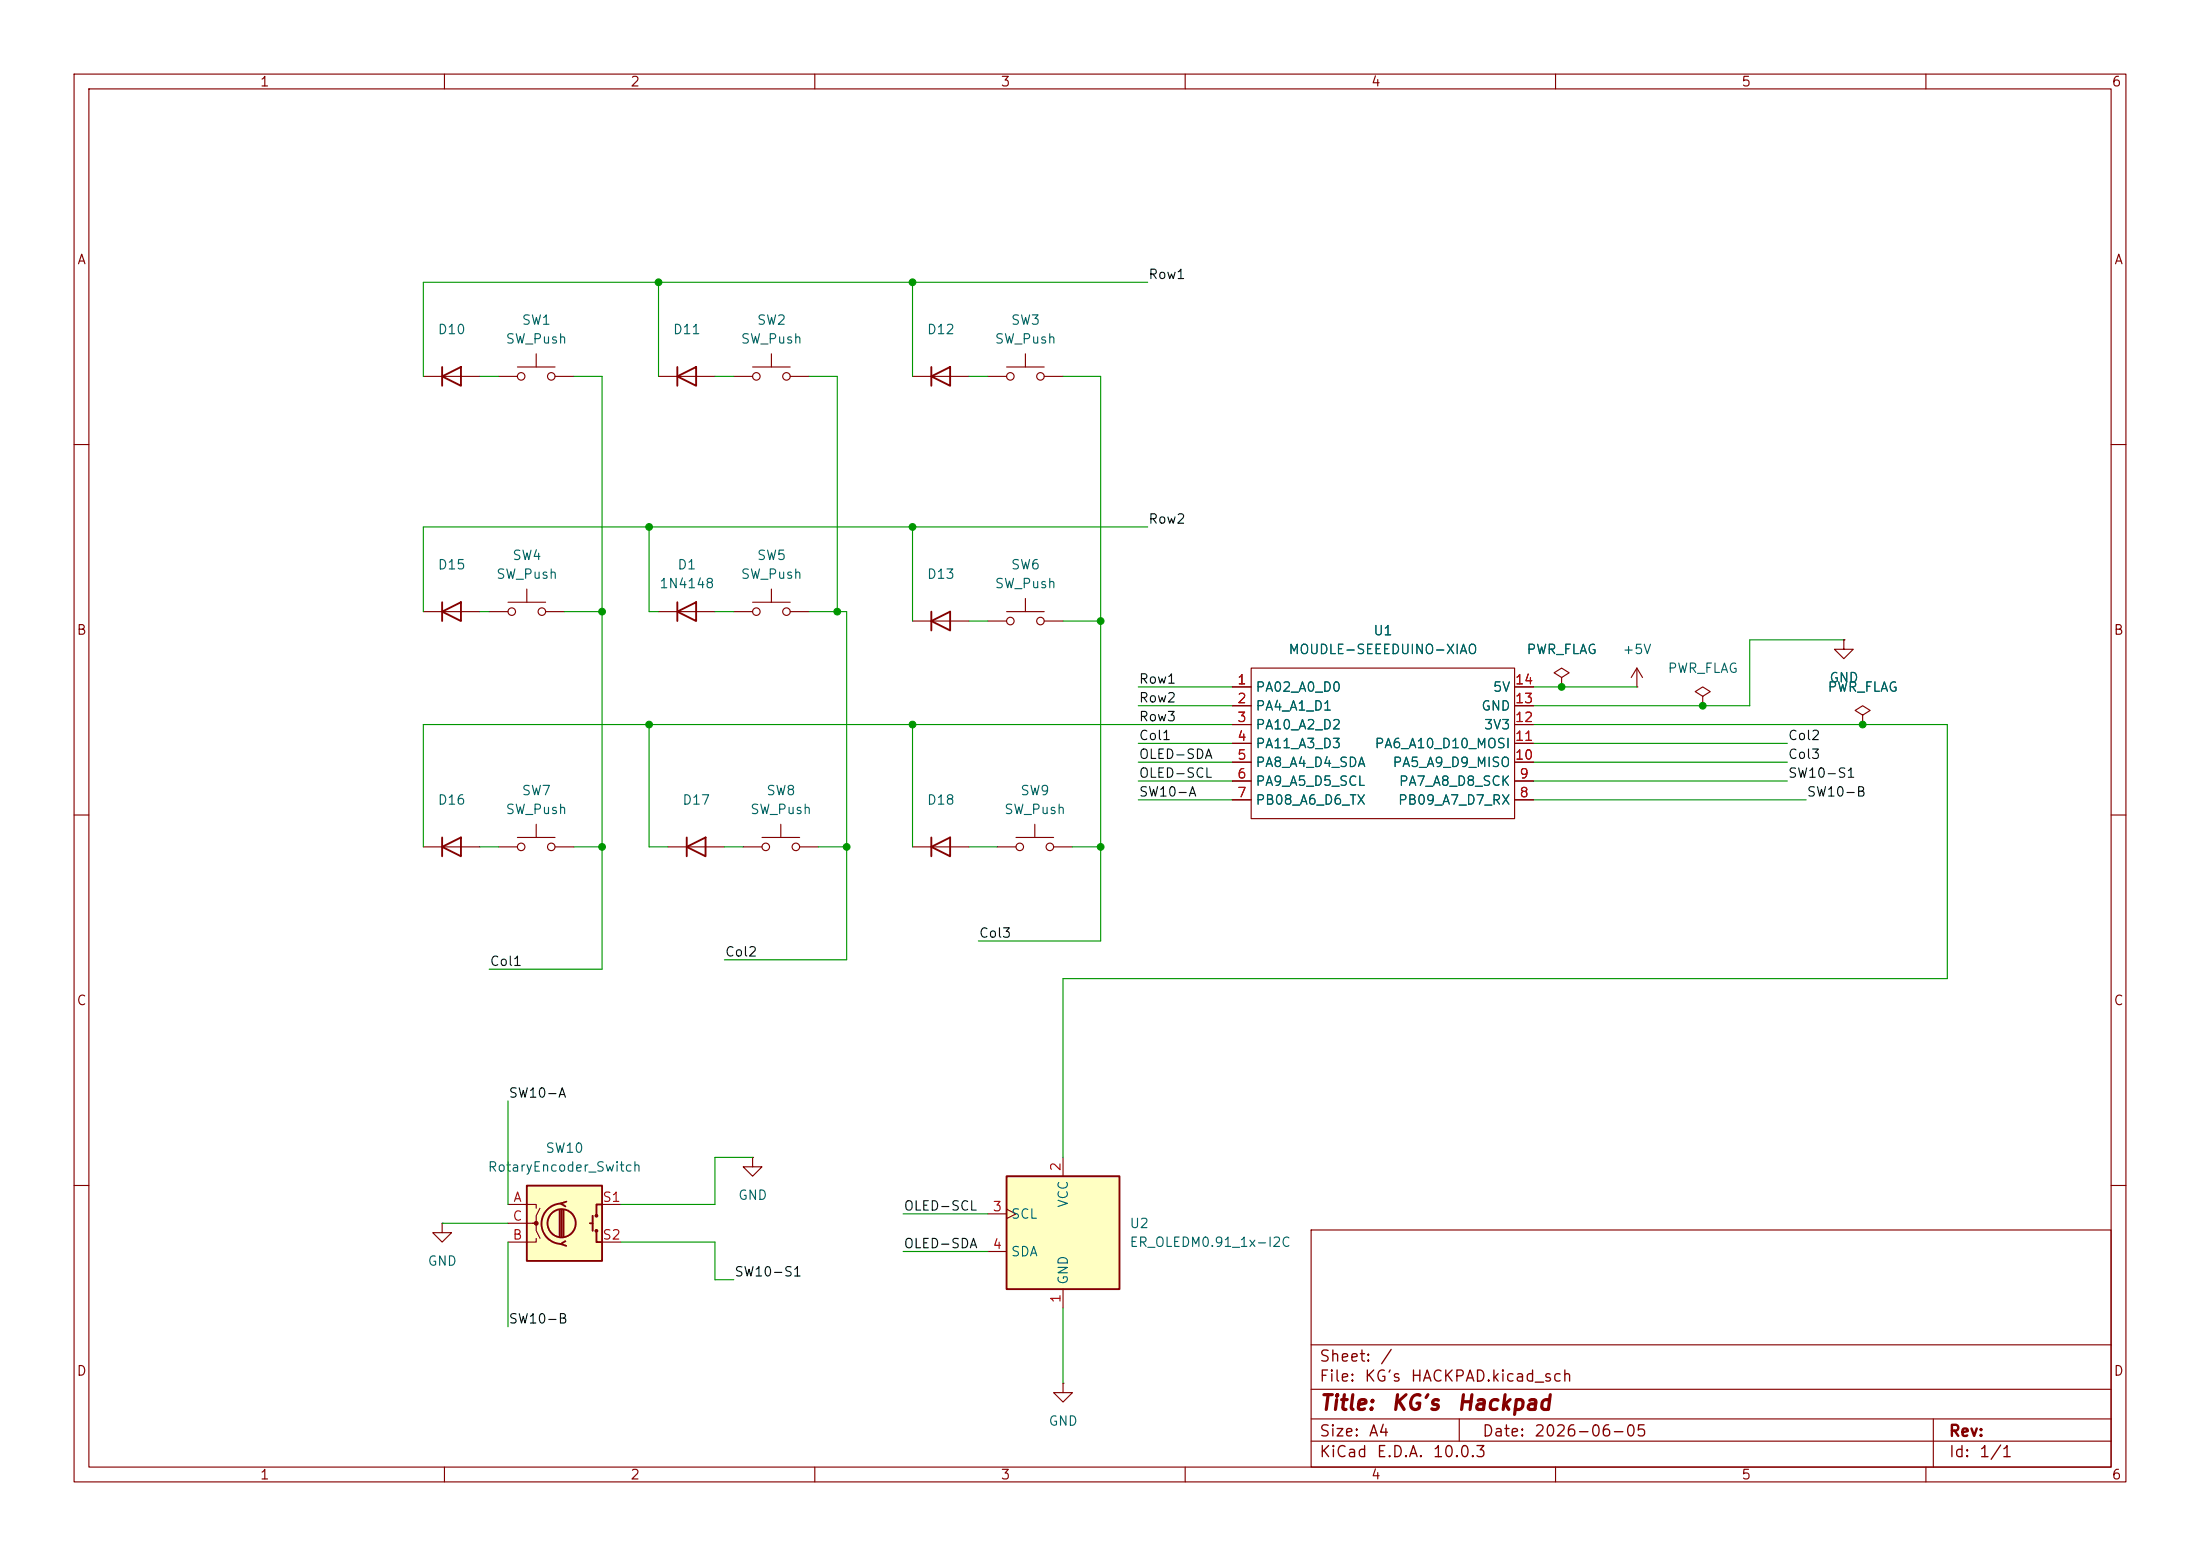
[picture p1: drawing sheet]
<svg xmlns="http://www.w3.org/2000/svg" width="297mm" height="210mm" viewBox="0 0 297 210" stroke-linecap="round" stroke-linejoin="round" font-family="sans-serif">
<g fill="none" stroke="#840000" stroke-width=".15">
<path d="M10 10h277v190h-277zM12 12h273v186h-273zM60 10v2M110 10v2M160 10v2M210 10v2M260 10v2M57.1 50.8h7.7M67.3 50.8h2.5M69.8 49.5h5.1M72.4 47.8v1.7M74.9 50.8h2.6"/>
<path d="M88.9 50.8h7.6M99.1 50.8h2.5M101.6 49.5h5.1M104.1 47.8v1.7M106.7 50.8h2.5M123.2 50.8h7.6M133.3 50.8h2.6M135.9 49.5h5.1M138.4 47.8v1.7M141 50.8h2.5M10 60h2M71.1 79.5v1.8"/>
<path d="M104.1 79.5v1.8M285 60h2M57.1 82.6h7.7M66 82.6h2.6M68.6 81.3h5.1M73.7 82.6h2.5M88.9 82.6h7.6M99.1 82.6h2.5M101.6 81.3h5.1M106.7 82.6h2.5M123.2 83.8h7.6M133.3 83.8h2.6"/>
<path d="M135.9 82.6h5.1M138.4 80.8v1.8M141 83.8h2.5M10 110h2M90.2 114.3h7.6M123.2 114.3h7.6M134.6 114.3h2.6M137.2 113h5M139.7 111.3v1.7M142.2 114.3h2.6M285 110h2M101.6 156.2v1.3h1.3l-1.3 1.3-1.3-1.3h1.3"/>
<path d="M101.6 156.2h.1M10 160h2M59.7 165.1v1.3h1.3l-1.3 1.2-1.3-1.2h1.3M59.7 165.1h.1M177 166h108v32h-108zM285 160h2M60 198v2M110 198v2M160 198v2M177 194.5h108M177 191.5h108M177 187.5h108"/>
<path d="M177 181.5h108M197 191.5v3M210 198v2M260 198v2M261 191.5v6.5"/>
<circle cx="70.4" cy="50.8" r=".51"/>
<circle cx="74.4" cy="50.8" r=".51"/>
<circle cx="102.1" cy="50.8" r=".51"/>
<circle cx="106.2" cy="50.8" r=".51"/>
<circle cx="136.4" cy="50.8" r=".51"/>
<circle cx="140.5" cy="50.8" r=".51"/>
<circle cx="69.1" cy="82.6" r=".51"/>
<circle cx="73.2" cy="82.6" r=".51"/>
<circle cx="102.1" cy="82.6" r=".51"/>
<circle cx="106.2" cy="82.6" r=".51"/>
<circle cx="136.4" cy="83.8" r=".51"/>
<circle cx="140.5" cy="83.8" r=".51"/>
<circle cx="137.7" cy="114.3" r=".51"/>
<circle cx="141.7" cy="114.3" r=".51"/>
</g>
<g fill="none" stroke="#840000" stroke-width=".25">
<path d="M59.7 50.8l2.5-1.3v2.6zM59.7 49.5v2.6M91.4 50.8l2.6-1.3v2.6zM91.4 49.5v2.6M125.7 50.8l2.6-1.3v2.6zM125.7 49.5v2.6M59.7 82.6l2.5-1.3v2.5zM59.7 81.3v2.5M91.4 82.6l2.6-1.3v2.5zM91.4 81.3v2.5M125.7 83.8l2.6-1.2v2.5zM125.7 82.6v2.5"/>
<path d="M92.7 114.3l2.5-1.3v2.6zM92.7 113v2.6M125.7 114.3l2.6-1.3v2.6zM125.7 113v2.6"/>
</g>
<path d="M71.1 160h10.2v10.2h-10.2z" fill="#ffffc2"/>
<g fill="none" stroke="#840000" stroke-width=".25">
<path d="M71.1 160h10.2v10.2h-10.2zM75.6 163.3v3.6M75.8 162.4a2.73 2.73 0 0 0-2.7 2.8 2.73 2.73 0 0 0 2.7 2.7M75.8 163.3v3.6M76.1 163.3v3.6M76.3 167.5l-.6 .4 .8 .2M76.5 162.2l-.8 .2 .6 .4M79.6 165.1h.4M80 164.1v2M80.5 166.1v1.5h.8M81.3 162.6h-.8v1.5"/>
<circle cx="75.8" cy="165.1" r="1.9"/>
<circle cx="80.5" cy="164.1" r=".13"/>
<circle cx="80.5" cy="166.1" r=".13"/>
</g>
<path d="M68.6 162.6h3.8v.5M68.6 165.1h3.8v1l.5 1M72.4 167.1v.5h-3.8M72.9 163.1l-.5 1v1h-.5M81.3 162.6h2.5M81.3 167.6h2.5M143.5 186.7v1.3h1.3l-1.3 1.2-1.3-1.2h1.3M143.5 186.7h.1" fill="none" stroke="#840000" stroke-width=".15"/>
<circle cx="72.4" cy="165.1" r=".25" fill="#840000" stroke="#840000" stroke-width=".15"/>
<path d="M135.9 158.8h15.2v15.2h-15.2z" fill="#ffffc2"/>
<path d="M59.7 114.3l2.5-1.3v2.6zM59.7 113v2.6M135.9 158.8h15.2v15.2h-15.2z" fill="none" stroke="#840000" stroke-width=".25"/>
<g fill="none" stroke="#840000" stroke-width=".15">
<path d="M166.4 92.7h2.5M166.4 95.3h2.5M166.4 97.8h2.5M168.9 90.2h35.6v20.3h-35.6zM204.5 92.7h2.5M204.5 95.3h2.5M204.5 97.8h2.5M210.8 91.4l1-.6-1-.6-1 .6 1 .6v1.3M210.8 92.7h.1M221 92.7h.1M221 90.2l-.8 1.2M221 90.2l.7 1.2"/>
<path d="M221 90.2v2.5M229.9 94l1-.7-1-.6-1 .6 1 .7v1.3M229.9 95.3h.1M248.9 86.4v1.2h1.3l-1.3 1.3-1.3-1.3h1.3M248.9 86.4h.1M251.5 96.5l1-.6-1-.6-1.1 .6 1.1 .6v1.3M251.5 97.8h.1M57.1 114.3h7.7M67.3 114.3h2.5M69.8 113h5.1M72.4 111.3v1.7M74.9 114.3h2.6"/>
<path d="M100.3 114.3h2.6M102.9 113h5M105.4 111.3v1.7M107.9 114.3h2.6M166.4 100.3h2.5M166.4 102.9h2.5M166.4 105.4h2.5M166.4 108h2.5M204.5 100.3h2.5M204.5 102.9h2.5M204.5 105.4h2.5M204.5 108h2.5"/>
<path d="M143.5 156.2v2.6M133.3 163.8h2.6M133.3 168.9h2.6M135.9 163.2l1.3 .6-1.3 .7M143.5 174v2.5"/>
<circle cx="70.4" cy="114.3" r=".51"/>
<circle cx="74.4" cy="114.3" r=".51"/>
<circle cx="103.4" cy="114.3" r=".51"/>
<circle cx="107.4" cy="114.3" r=".51"/>
</g>
<g fill="none" stroke="#009600" stroke-width=".15">
<path d="M88.9 38.1v12.7M123.2 38.1v12.7M154.9 38.1h-97.8v12.7M64.8 50.8h2.5M77.5 50.8h3.8v80h-15.3M96.5 50.8h2.6M109.2 50.8h3.8v31.8M130.8 50.8h2.5M143.5 50.8h5.1v76.2h-16.5M87.6 71.1v11.5h1.3M123.2 71.1v12.7M154.9 71.1h-97.8v11.5"/>
<path d="M64.8 82.6h1.2M76.2 82.6h5.1M87.6 97.8v16.5h2.6M96.5 82.6h2.6M109.2 82.6h5.1v46.9h-16.5M123.2 97.8v16.5M130.8 83.8h2.5M143.5 83.8h5.1M153.7 95.3h12.7M153.7 92.7h12.7M166.4 97.8h-109.3v16.5M207 97.8h55.9v34.3h-119.4v24.1"/>
<path d="M207 92.7h14M248.9 86.4h-12.7v8.9h-29.2M64.8 114.3h2.5M77.5 114.3h3.8M97.8 114.3h2.5M110.5 114.3h3.8M130.8 114.3h3.8M144.8 114.3h3.8M153.7 100.3h12.7M153.7 102.9h12.7M153.7 108h12.7M153.7 105.4h12.7"/>
<path d="M207 100.3h34.3M207 102.9h34.3M207 108h36.8M207 105.4h34.3M68.6 148.6v14M101.6 156.2h-5.1v6.4h-12.7M59.7 165.1h8.9M68.6 167.6v11.5M83.8 167.6h12.7v5.1h2.6M121.9 168.9h11.4M121.9 163.8h11.4M143.5 176.5v10.2"/>
</g>
<g fill="#009600" stroke="#009600" stroke-width=".14">
<circle cx="123.2" cy="71.1" r=".46"/>
<circle cx="123.2" cy="38.1" r=".46"/>
<circle cx="148.6" cy="114.3" r=".46"/>
<circle cx="148.6" cy="83.8" r=".46"/>
<circle cx="123.2" cy="97.8" r=".46"/>
<circle cx="88.9" cy="38.1" r=".46"/>
<circle cx="81.3" cy="82.6" r=".46"/>
<circle cx="87.6" cy="71.1" r=".46"/>
<circle cx="113" cy="82.6" r=".46"/>
<circle cx="81.3" cy="114.3" r=".46"/>
<circle cx="114.3" cy="114.3" r=".46"/>
<circle cx="87.6" cy="97.8" r=".46"/>
<circle cx="229.9" cy="95.3" r=".46"/>
<circle cx="251.5" cy="97.8" r=".46"/>
<circle cx="210.8" cy="92.7" r=".46"/>
</g>
<g font-size="2" fill="#840000">
<text x="178" y="190.8">Title:</text>
<text x="187.7" y="190.8">KG's</text>
<text x="196.6" y="190.8">Hackpad</text>
</g>
<g font-size="1.5" fill="#840000">
<text x="178" y="184.2">Sheet:</text>
<text x="186.2" y="184.2">/</text>
<text x="178" y="186.9">File:</text>
<text x="184.1" y="186.9">KG's</text>
<text x="190.3" y="186.9">HACKPAD.kicad_sch</text>
<text x="178" y="197.1">KiCad</text>
<text x="178" y="194.3">Size:</text>
<text x="184.7" y="194.3">A4</text>
<text x="185.7" y="197.1">E.D.A.</text>
<text x="193.3" y="197.1">10.0.3</text>
<text x="200" y="194.3">Date:</text>
<text x="207" y="194.3">2026-06-05</text>
<text x="263" y="194.3">Rev:</text>
<text x="263" y="197.1">Id:</text>
<text x="267.1" y="197.1">1/1</text>
</g>
<g font-size="1.3" fill="#840000">
<text x="35" y="12">1</text>
<text x="85" y="12">2</text>
<text x="135" y="12">3</text>
<text x="185" y="12">4</text>
<text x="235" y="12">5</text>
<text x="285" y="12">6</text>
<text x="10.3" y="36">A</text>
<text x="285.3" y="36">A</text>
<text x="10.3" y="86">B</text>
<text x="285.3" y="86">B</text>
<text x="10.3" y="136">C</text>
<text x="285.3" y="136">C</text>
<text x="10.3" y="186">D</text>
<text x="285.3" y="186">D</text>
<text x="35" y="200">1</text>
<text x="85" y="200">2</text>
<text x="135" y="200">3</text>
<text x="185" y="200">4</text>
<text x="235" y="200">5</text>
<text x="285" y="200">6</text>
</g>
<g font-size="1.3" fill="#0f0f0f">
<text x="154.9" y="38">Row1</text>
<text x="154.9" y="71">Row2</text>
<text x="153.7" y="92.6">Row1</text>
<text x="153.7" y="95.1">Row2</text>
<text x="153.7" y="97.7">Row3</text>
<text x="153.7" y="100.2">Col1</text>
<text x="241.3" y="100.2">Col2</text>
<text x="153.7" y="105.3">OLED-SCL</text>
<text x="153.7" y="102.7">OLED-SDA</text>
<text x="153.7" y="107.8">SW10-A</text>
<text x="241.3" y="105.3">SW10-S1</text>
<text x="241.3" y="102.7">Col3</text>
<text x="243.8" y="107.8">SW10-B</text>
<text x="66" y="130.7">Col1</text>
<text x="97.8" y="129.4">Col2</text>
<text x="132.1" y="126.9">Col3</text>
<text x="68.6" y="148.5">SW10-A</text>
<text x="121.9" y="163.7">OLED-SCL</text>
<text x="99.1" y="172.6">SW10-S1</text>
<text x="121.9" y="168.8">OLED-SDA</text>
<text x="68.6" y="178.9">SW10-B</text>
</g>
<g font-size="1.3" fill="#006464">
<text x="59" y="45.4">D10</text>
<text x="68.2" y="46.7">SW_Push</text>
<text x="70.4" y="44.2">SW1</text>
<text x="90.8" y="45.4">D11</text>
<text x="99.9" y="46.7">SW_Push</text>
<text x="102.1" y="44.2">SW2</text>
<text x="125.1" y="45.4">D12</text>
<text x="134.2" y="46.7">SW_Push</text>
<text x="136.4" y="44.2">SW3</text>
<text x="59" y="77.2">D15</text>
<text x="69.1" y="75.9">SW4</text>
<text x="91.4" y="77.2">D1</text>
<text x="102.1" y="75.9">SW5</text>
<text x="136.4" y="77.2">SW6</text>
<text x="66.9" y="78.4">SW_Push</text>
<text x="88.9" y="79.7">1N4148</text>
<text x="99.9" y="78.4">SW_Push</text>
<text x="125.1" y="78.4">D13</text>
<text x="134.2" y="79.7">SW_Push</text>
<text x="173.9" y="88.6">MOUDLE-SEEEDUINO-XIAO</text>
<text x="185.3" y="86.1">U1</text>
<text x="206" y="88.6">PWR_FLAG</text>
<text x="218.9" y="88.6">+5V</text>
<text x="169.4" y="93.7">PA02_A0_D0</text>
<text x="201.5" y="93.7">5V</text>
<text x="225.1" y="91.1">PWR_FLAG</text>
<text x="246.6" y="93.7">PWR_FLAG</text>
<text x="246.9" y="92.4">GND</text>
<text x="169.4" y="96.2">PA4_A1_D1</text>
<text x="169.4" y="98.8">PA10_A2_D2</text>
<text x="169.4" y="101.3">PA11_A3_D3</text>
<text x="185.5" y="101.3">PA6_A10_D10_MOSI</text>
<text x="199.9" y="96.2">GND</text>
<text x="200.3" y="98.8">3V3</text>
<text x="70.4" y="107.7">SW7</text>
<text x="103.4" y="107.7">SW8</text>
<text x="137.7" y="107.7">SW9</text>
<text x="169.4" y="103.8">PA8_A4_D4_SDA</text>
<text x="169.4" y="106.4">PA9_A5_D5_SCL</text>
<text x="187.9" y="103.8">PA5_A9_D9_MISO</text>
<text x="188.8" y="106.4">PA7_A8_D8_SCK</text>
<text x="59" y="108.9">D16</text>
<text x="68.2" y="110.2">SW_Push</text>
<text x="92" y="108.9">D17</text>
<text x="101.2" y="110.2">SW_Push</text>
<text x="125.1" y="108.9">D18</text>
<text x="135.5" y="110.2">SW_Push</text>
<text x="169.4" y="108.9">PB08_A6_D6_TX</text>
<text x="188.6" y="108.9">PB09_A7_D7_RX</text>
<text x="73.6" y="155.9">SW10</text>
<text x="65.8" y="158.5">RotaryEncoder_Switch</text>
<text x="99.6" y="162.3">GND</text>
<text x="136.4" y="164.8">SCL</text>
<text x="144.5" y="163.1" transform="rotate(-90 144.5 163.1)">VCC</text>
<text x="152.4" y="166.1">U2</text>
<text x="57.7" y="171.2">GND</text>
<text x="136.4" y="169.9">SDA</text>
<text x="144.5" y="173.5" transform="rotate(-90 144.5 173.5)">GND</text>
<text x="152.4" y="168.6">ER_OLEDM0.91_1x-I2C</text>
<text x="141.5" y="192.7">GND</text>
</g>
<g font-size="1.3" fill="#a90000">
<text x="166.9" y="92.7">1</text>
<text x="166.9" y="95.2">2</text>
<text x="204.4" y="95.2">13</text>
<text x="204.4" y="92.7">14</text>
<text x="166.9" y="97.8">3</text>
<text x="166.9" y="100.3">4</text>
<text x="204.4" y="100.3">11</text>
<text x="204.4" y="97.8">12</text>
<text x="166.9" y="102.8">5</text>
<text x="166.9" y="105.4">6</text>
<text x="166.9" y="107.9">7</text>
<text x="204.4" y="102.8">10</text>
<text x="205" y="107.9">8</text>
<text x="205" y="105.4">9</text>
<text x="143.5" y="158.2" transform="rotate(-90 143.5 158.2)">2</text>
<text x="69.1" y="167.6">B</text>
<text x="69.1" y="165.1">C</text>
<text x="69.2" y="162.5">A</text>
<text x="81.2" y="162.5">S1</text>
<text x="81.2" y="167.6">S2</text>
<text x="133.9" y="163.8">3</text>
<text x="133.9" y="168.9">4</text>
<text x="143.5" y="176" transform="rotate(-90 143.5 176)">1</text>
</g>
</svg>
